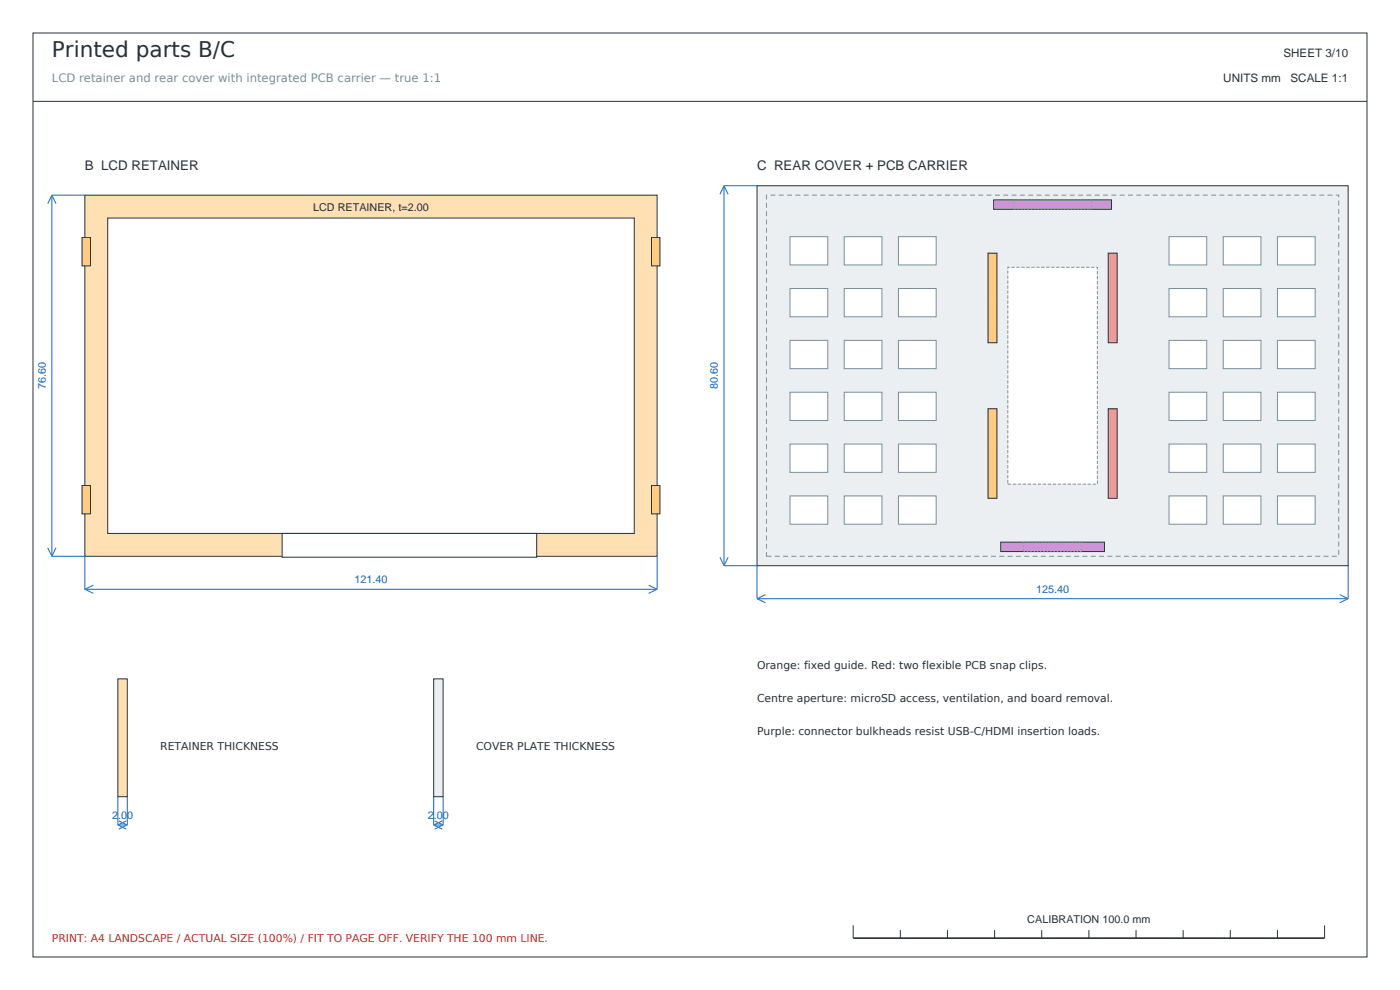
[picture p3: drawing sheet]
<svg xmlns="http://www.w3.org/2000/svg" width="297mm" height="210mm" viewBox="0 0 297 210" stroke-linecap="round" stroke-linejoin="round" font-family="sans-serif">
<g fill="none" stroke="#263238" stroke-width=".21">
<path d="M7 7h283v196h-283zM7 21.5h283M181 196.3v2.7M191 197.3v1.7M201 197.3v1.7M211 197.3v1.7M221 197.3v1.7M231 197.3v1.7M241 197.3v1.7M251 197.3v1.7M261 197.3v1.7M271 197.3v1.7"/>
<path d="M281 196.3v2.7"/>
</g>
<path d="M181 199h100" fill="none" stroke="#263238" stroke-width=".35"/>
<path d="M18 41.4h121.4v76.6h-121.4z" fill-rule="evenodd" fill="#ffe0b2" stroke="#263238" stroke-width=".21"/>
<g fill="#fff" stroke="#263238" stroke-width=".21">
<path d="M22.8 46.2h111.7v67h-111.7z" fill-rule="evenodd"/>
<path d="M59.8 113.1h54.1v5.1h-54.1z" fill-rule="evenodd"/>
</g>
<g fill="#ffcc80" stroke="#263238" stroke-width=".21">
<path d="M17.4 103h1.8v6h-1.8z" fill-rule="evenodd"/>
<path d="M138.2 103h1.8v6h-1.8z" fill-rule="evenodd"/>
<path d="M17.4 50.4h1.8v6h-1.8z" fill-rule="evenodd"/>
<path d="M138.2 50.4h1.8v6h-1.8z" fill-rule="evenodd"/>
</g>
<g fill="none" stroke="#1565c0" stroke-width=".21">
<path d="M11 41.4h7M11 41.4v76.6M11 41.4l-.9 1.8M11 41.4l.9 1.8M10.1 116.2l.9 1.8M11 118h7v7M11.9 116.2l-.9 1.8M139.4 118v7M18 125h121.4M18 125l1.8 .9M19.8 124.1l-1.8 .9M137.6 124.1l1.8 .9"/>
<path d="M139.4 125l-1.8 .9"/>
</g>
<path d="M160.6 39.4h125.4v80.6h-125.4z" fill-rule="evenodd" fill="#eceff1" stroke="#263238" stroke-width=".21"/>
<g fill="#fff" stroke="#78909c" stroke-width=".21">
<path d="M167.6 105.2h8v6h-8z" fill-rule="evenodd"/>
<path d="M167.6 94.2h8v6h-8z" fill-rule="evenodd"/>
<path d="M167.6 83.2h8v6h-8z" fill-rule="evenodd"/>
<path d="M167.6 72.2h8v6h-8z" fill-rule="evenodd"/>
<path d="M167.6 61.2h8v6h-8z" fill-rule="evenodd"/>
<path d="M167.6 50.2h8v6h-8z" fill-rule="evenodd"/>
<path d="M179.1 105.2h8v6h-8z" fill-rule="evenodd"/>
<path d="M179.1 94.2h8v6h-8z" fill-rule="evenodd"/>
<path d="M179.1 83.2h8v6h-8z" fill-rule="evenodd"/>
<path d="M179.1 72.2h8v6h-8z" fill-rule="evenodd"/>
<path d="M179.1 61.2h8v6h-8z" fill-rule="evenodd"/>
<path d="M179.1 50.2h8v6h-8z" fill-rule="evenodd"/>
<path d="M190.6 105.2h8v6h-8z" fill-rule="evenodd"/>
<path d="M190.6 94.2h8v6h-8z" fill-rule="evenodd"/>
<path d="M190.6 83.2h8v6h-8z" fill-rule="evenodd"/>
<path d="M190.6 72.2h8v6h-8z" fill-rule="evenodd"/>
<path d="M190.6 61.2h8v6h-8z" fill-rule="evenodd"/>
<path d="M190.6 50.2h8v6h-8z" fill-rule="evenodd"/>
<path d="M248 105.2h8v6h-8z" fill-rule="evenodd"/>
<path d="M248 94.2h8v6h-8z" fill-rule="evenodd"/>
<path d="M248 83.2h8v6h-8z" fill-rule="evenodd"/>
<path d="M248 72.2h8v6h-8z" fill-rule="evenodd"/>
<path d="M248 61.2h8v6h-8z" fill-rule="evenodd"/>
<path d="M248 50.2h8v6h-8z" fill-rule="evenodd"/>
<path d="M259.5 105.2h8v6h-8z" fill-rule="evenodd"/>
<path d="M259.5 94.2h8v6h-8z" fill-rule="evenodd"/>
<path d="M259.5 83.2h8v6h-8z" fill-rule="evenodd"/>
<path d="M259.5 72.2h8v6h-8z" fill-rule="evenodd"/>
<path d="M259.5 61.2h8v6h-8z" fill-rule="evenodd"/>
<path d="M259.5 50.2h8v6h-8z" fill-rule="evenodd"/>
<path d="M271 105.2h8v6h-8z" fill-rule="evenodd"/>
<path d="M271 94.2h8v6h-8z" fill-rule="evenodd"/>
<path d="M271 83.2h8v6h-8z" fill-rule="evenodd"/>
<path d="M271 72.2h8v6h-8z" fill-rule="evenodd"/>
<path d="M271 61.2h8v6h-8z" fill-rule="evenodd"/>
<path d="M271 50.2h8v6h-8z" fill-rule="evenodd"/>
</g>
<path d="M162.6 41.4h121.4v76.6h-121.4z" fill="none" stroke="#78909c" stroke-width=".21" stroke-dasharray="1.1 .7" stroke-linecap="butt"/>
<path d="M213.8 56.7h19v46h-19z" fill-rule="evenodd" fill="#fff" stroke="#78909c" stroke-width=".21" stroke-dasharray=".7 .4" stroke-linecap="butt"/>
<path d="M209.6 86.7h1.9v19h-1.9z" fill-rule="evenodd" fill="#ffcc80" stroke="#263238" stroke-width=".21"/>
<path d="M235.1 86.7h1.9v19h-1.9z" fill-rule="evenodd" fill="#ef9a9a" stroke="#263238" stroke-width=".21"/>
<path d="M209.6 53.7h1.9v19h-1.9z" fill-rule="evenodd" fill="#ffcc80" stroke="#263238" stroke-width=".21"/>
<path d="M235.1 53.7h1.9v19h-1.9z" fill-rule="evenodd" fill="#ef9a9a" stroke="#263238" stroke-width=".21"/>
<path d="M212.3 115h22v2h-22z" fill-rule="evenodd" fill="#ce93d8" stroke="#263238" stroke-width=".21"/>
<path d="M217.1 115h12.4v2h-12.4z" fill="none" stroke="#78909c" stroke-width=".21" stroke-dasharray=".4 .4" stroke-linecap="butt"/>
<path d="M210.8 42.4h25v2h-25z" fill-rule="evenodd" fill="#ce93d8" stroke="#263238" stroke-width=".21"/>
<path d="M215.1 42.4h16.4v2h-16.4z" fill="none" stroke="#78909c" stroke-width=".21" stroke-dasharray=".4 .4" stroke-linecap="butt"/>
<g fill="none" stroke="#1565c0" stroke-width=".21">
<path d="M153.6 39.4h7M153.6 39.4v80.6M153.6 39.4l-.9 1.8M153.6 39.4l.9 1.8M152.7 118.2l.9 1.8M153.6 120h7v7M154.5 118.2l-.9 1.8M286 120v7M160.6 127h125.4M160.6 127l1.8 .9M162.4 126.1l-1.8 .9M284.2 126.1l1.8 .9"/>
<path d="M286 127l-1.8 .9"/>
</g>
<path d="M25 144h2v25h-2z" fill-rule="evenodd" fill="#ffe0b2" stroke="#263238" stroke-width=".21"/>
<path d="M25 169v6M25 175h2M25 175l1.8 .9M25.2 174.1l1.8 .9M26.8 174.1l-1.8 .9M27 169v6M27 175l-1.8 .9" fill="none" stroke="#1565c0" stroke-width=".21"/>
<path d="M92 144h2v25h-2z" fill-rule="evenodd" fill="#eceff1" stroke="#263238" stroke-width=".21"/>
<path d="M92 169v6M92 175h2M92 175l1.8 .9M92.2 174.1l1.8 .9M93.8 174.1l-1.8 .9M94 169v6M94 175l-1.8 .9" fill="none" stroke="#1565c0" stroke-width=".21"/>
<text font-size="4.6" fill="#263238" x="11" y="12">Printed parts B/C</text>
<g font-size="2.8" fill="#263238">
<text x="18" y="36">B LCD RETAINER</text>
<text x="160.6" y="36">C REAR COVER + PCB CARRIER</text>
</g>
<g font-size="2.5" fill="#263238">
<text x="272.3" y="12">SHEET 3/10</text>
<text x="259.5" y="17.5">UNITS mm</text>
<text x="273.8" y="17.5">SCALE 1:1</text>
</g>
<text font-size="2.5" fill="#78909c" x="11" y="17.5">LCD retainer and rear cover with integrated PCB carrier — true 1:1</text>
<g font-size="2.3" fill="#263238">
<text x="66.4" y="44.8">LCD RETAINER, t=2.00</text>
<text x="160.6" y="142">Orange: fixed guide. Red: two flexible PCB snap clips.</text>
<text x="160.6" y="149">Centre aperture: microSD access, ventilation, and board removal.</text>
<text x="160.6" y="156">Purple: connector bulkheads resist USB-C/HDMI insertion loads.</text>
<text x="34" y="159">RETAINER THICKNESS</text>
<text x="101" y="159">COVER PLATE THICKNESS</text>
<text x="217.9" y="195.7">CALIBRATION 100.0 mm</text>
</g>
<g font-size="2.3" fill="#1565c0">
<text x="9.7" y="82.6" transform="rotate(-90 9.7 82.6)">76.60</text>
<text x="152.3" y="82.6" transform="rotate(-90 152.3 82.6)">80.60</text>
<text x="75.2" y="123.7">121.40</text>
<text x="219.8" y="125.7">125.40</text>
<text x="23.8" y="173.7">2.00</text>
<text x="90.8" y="173.7">2.00</text>
</g>
<text font-size="2.3" fill="#c62828" x="11" y="199.8">PRINT: A4 LANDSCAPE / ACTUAL SIZE (100%) / FIT TO PAGE OFF. VERIFY THE 100 mm LINE.</text>
</svg>
